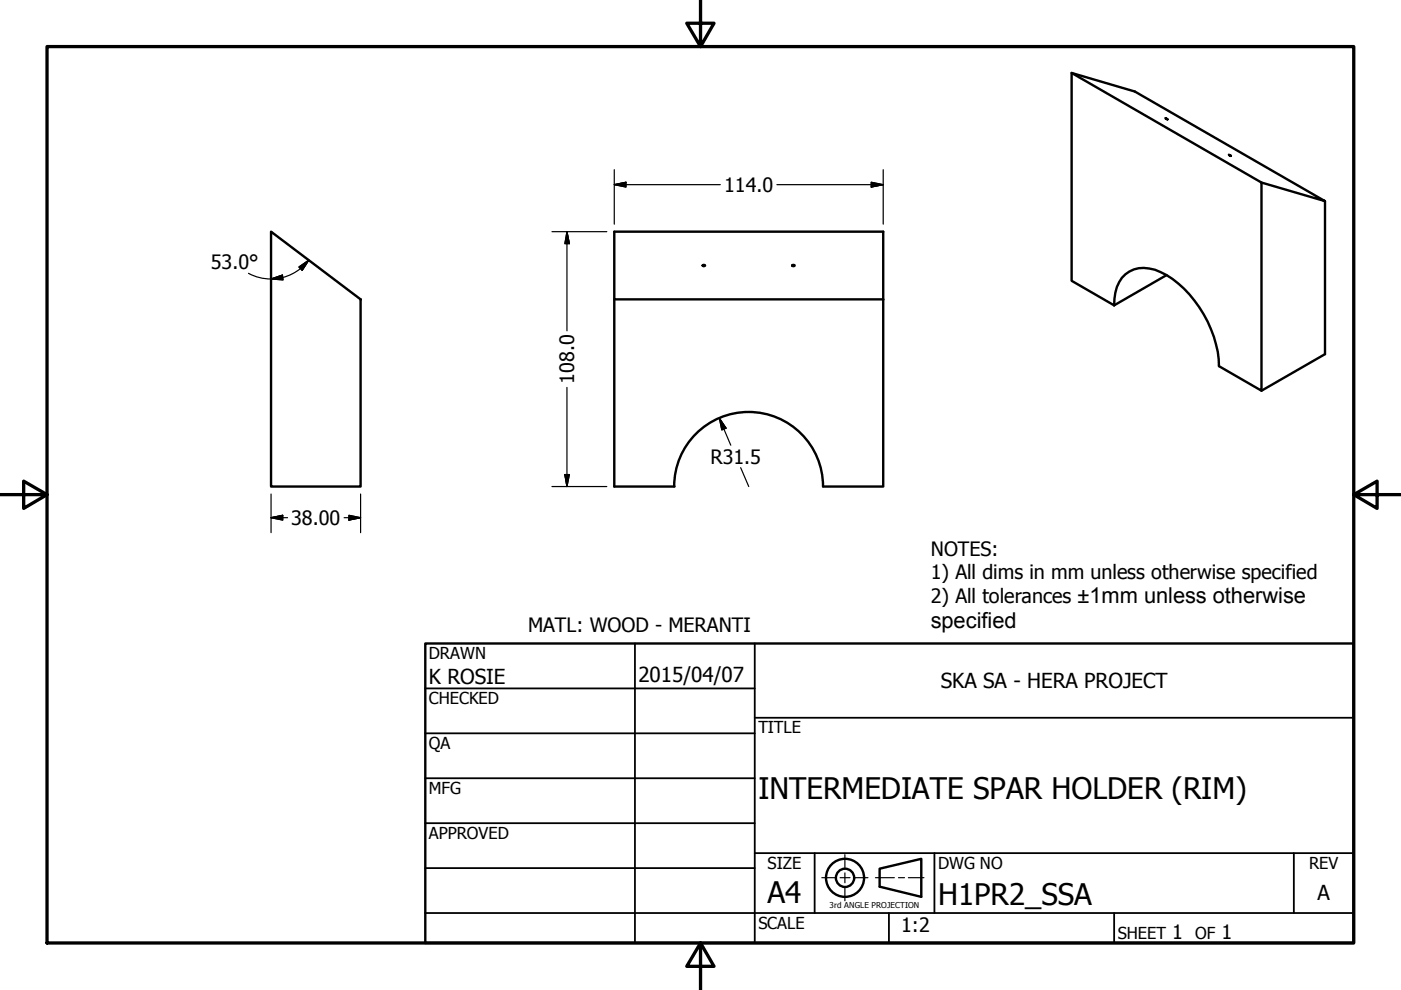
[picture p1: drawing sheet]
<svg xmlns="http://www.w3.org/2000/svg" width="297mm" height="210mm" viewBox="0 0 297 210" stroke-linecap="round" stroke-linejoin="round" font-family="sans-serif">
<!-- layer: Visible (ANSI) -->
<path d="M227.2 15.5l40.3 23.2v44.1l-9.1-5.2a24.5 24.5 0 0 0-11.1-19.3 8.6 8.6 0 0 0-6.9-1.2 6.5 6.5 0 0 0-4.1 6.2l-.1 1.4-9-5.2zM227.2 15.5l13.4 3.9 40.3 23.2-13.4-3.9M247.1 25.1l.4 .2zM260.5 32.8l.5 .3zM57.5 49.1l19 14.4v39.7h-19zM130.2 49.1h57.1v14.4h-57.1zM149 56.3l.3-.1 .2 .2h-.4zM168.1 56.2h.4v.2h-.4l-.1-.1zM247.3 58.3l-11.1 6.4M280.9 42.6v32.5l-13.4 7.7M130.2 63.5v39.7h12.8M187.3 63.5v39.7l-12.8-.1a15.8 15.8 0 0 0-15.8-15.8 15.8 15.8 0 0 0-15.8 15.8" fill="none" stroke="#000" stroke-width=".51"/>
<!-- layer: Border (ANSI) -->
<path d="M148.5 -.1v10l-2.9-5h5.8l-2.9 5M10 9.9h277v190h-277zM0 104.9h10l-5-2.9v5.8l5-2.9M287 104.9l5 2.9v-5.8l-5 2.9h10M148.5 199.9l2.9 5h-5.8l2.9-5v10" fill="none" stroke="#000" stroke-width=".7"/>
<!-- layer: Title (ANSI) -->
<g fill="none" stroke="#000" stroke-width=".38">
<path d="M134.6 136.4v63.5M160 136.4v63.5M90.2 146h69.8M90.2 155.5h69.8M160 152.2h127M90.2 165h69.8M90.2 174.5h69.8M90.2 193.6h196.8M90.2 184.1h69.8M160 180.9h127M172.7 180.9v12.7M188.5 193.6v6.3"/>
<path d="M198.1 180.9v12.7M236.2 193.6v6.3M274.3 180.9v12.7"/>
</g>
<path d="M90.2 136.4h196.8v63.5h-196.8z" fill="none" stroke="#000" stroke-width=".51"/>
<!-- layer: Dimension (ANSI) -->
<g fill="none" stroke="#000" stroke-width=".25">
<path d="M130.2 39.2l2.5-.6v1.1zM130.2 39.2h22.5M130.2 36v11.5M164.7 39.2h22.6M184.7 38.6l2.6 .6-2.6 .5zM187.3 36v11.5M52.7 58l2.6 .9a10 10 0 0 0 4.6-.1M57.5 59.2l2.4-.9 .1 1zM63.4 56.6l2.1-1.4-1.4 2.1zM63.7 57l-2.1 1.2-1.7 .6M65.5 55.2l-1.8 1.7M117 49.1h11.7"/>
<path d="M120.2 49.1l.5 2.6h-.9zM120.2 49.1v21M120.2 82.1v21.1M152.5 88.7l1.4 2.1-.9 .4zM152.5 88.7l2.4 5.7M157 99.2l1.7 4M57.5 109.8l2.4-.5v1zM57.5 109.8h3.5M57.5 104.7v8.2M73 109.8h3.5M74 109.3l2.5 .5-2.5 .5zM76.5 104.7v8.2"/>
<path d="M117 103.2h11.7M119.8 100.6h.9l-.5 2.6z"/>
</g>
<g fill="#000" stroke="#000" stroke-width=".25">
<path d="M130.2 39.2l2.5-.6zM130.2 39.2l2.5-.6v1.1zM184.7 39.7l2.6-.5zM184.7 38.6l2.6 .6-2.6 .5zM57.5 59.2l2.4-.9zM57.5 59.2l2.4-.9 .1 1zM65.5 55.2l-1.4 2.1zM63.4 56.6l2.1-1.4-1.4 2.1zM120.2 49.1l.5 2.6zM120.2 49.1l.5 2.6h-.9zM152.5 88.7l1.4 2.1zM152.5 88.7l1.4 2.1-.9 .4z"/>
<path d="M57.5 109.8l2.4-.5zM57.5 109.8l2.4-.5v1zM74 110.3l2.5-.5zM74 109.3l2.5 .5-2.5 .5zM119.8 100.6l.4 2.6zM119.8 100.6h.9l-.5 2.6z"/>
</g>
<!-- layer: Sketch Geometry (ANSI) -->
<path d="M174.2 186.1h2.8M178.1 186.1h2.1M179.1 181.2v2.8M179.1 185.1v2.1M179.1 188.2v2.8M181.3 186.1h2.7M185.6 186.1h4M190.5 186.1h1.3M192.6 186.1h3.3" fill="none" stroke="#000" stroke-width=".25"/>
<g fill="none" stroke="#000" stroke-width=".51">
<path d="M186.5 184.2l8.8-2.1v8.1l-8.8-2.2z"/>
<circle cx="179.2" cy="186.1" r="4"/>
<circle cx="179.2" cy="186.1" r="1.94"/>
</g>
<g font-size="6.3">
<text x="160.8" y="169.3">INTERMEDIATE SPAR HOLDER (RIM)</text>
<text x="162.8" y="191.4">A4</text>
<text x="198.9" y="191.9">H1PR2_SSA</text>
</g>
<text font-size="4.6" x="197.4" y="133.1">specified</text>
<g font-size="4.4">
<text x="90.9" y="145.1">K ROSIE</text>
<text x="135.4" y="144.5">2015/04/07</text>
<text x="199.5" y="145.9">SKA SA - HERA PROJECT</text>
<text x="279.3" y="190.7">A</text>
</g>
<g font-size="4.2">
<text x="153.5" y="40.7">114.0</text>
<text x="44.7" y="57.1">53.0°</text>
<text x="121.7" y="81.4" transform="rotate(-90 121.7 81.4)">108.0</text>
<text x="150.6" y="98.3">R31.5</text>
<text x="61.7" y="111.3">38.00</text>
<text x="197.4" y="117.8">NOTES:</text>
<text x="197.4" y="122.8">1) All dims in mm unless otherwise specified</text>
<text x="197.4" y="127.9">2) All tolerances ±1mm unless otherwise</text>
<text x="112" y="134">MATL: WOOD - MERANTI</text>
<text x="191.1" y="197.7">1:2</text>
<text x="248.5" y="199.1">1</text>
<text x="259" y="199.1">1</text>
</g>
<g font-size="3.5">
<text x="90.9" y="139.7">DRAWN</text>
<text x="90.9" y="149.3">CHECKED</text>
<text x="160.8" y="155.5">TITLE</text>
<text x="90.9" y="158.8">QA</text>
<text x="90.9" y="168.3">MFG</text>
<text x="90.9" y="177.8">APPROVED</text>
<text x="162.8" y="184.2">SIZE</text>
<text x="198.9" y="184.2">DWG NO</text>
<text x="277.6" y="184.2">REV</text>
<text x="160.8" y="196.9">SCALE</text>
<text x="237" y="199.1">SHEET</text>
<text x="253.4" y="199.1">OF</text>
</g>
<text font-size="1.7" x="175.9" y="192.5">3rd ANGLE PROJECTION</text>
</svg>
